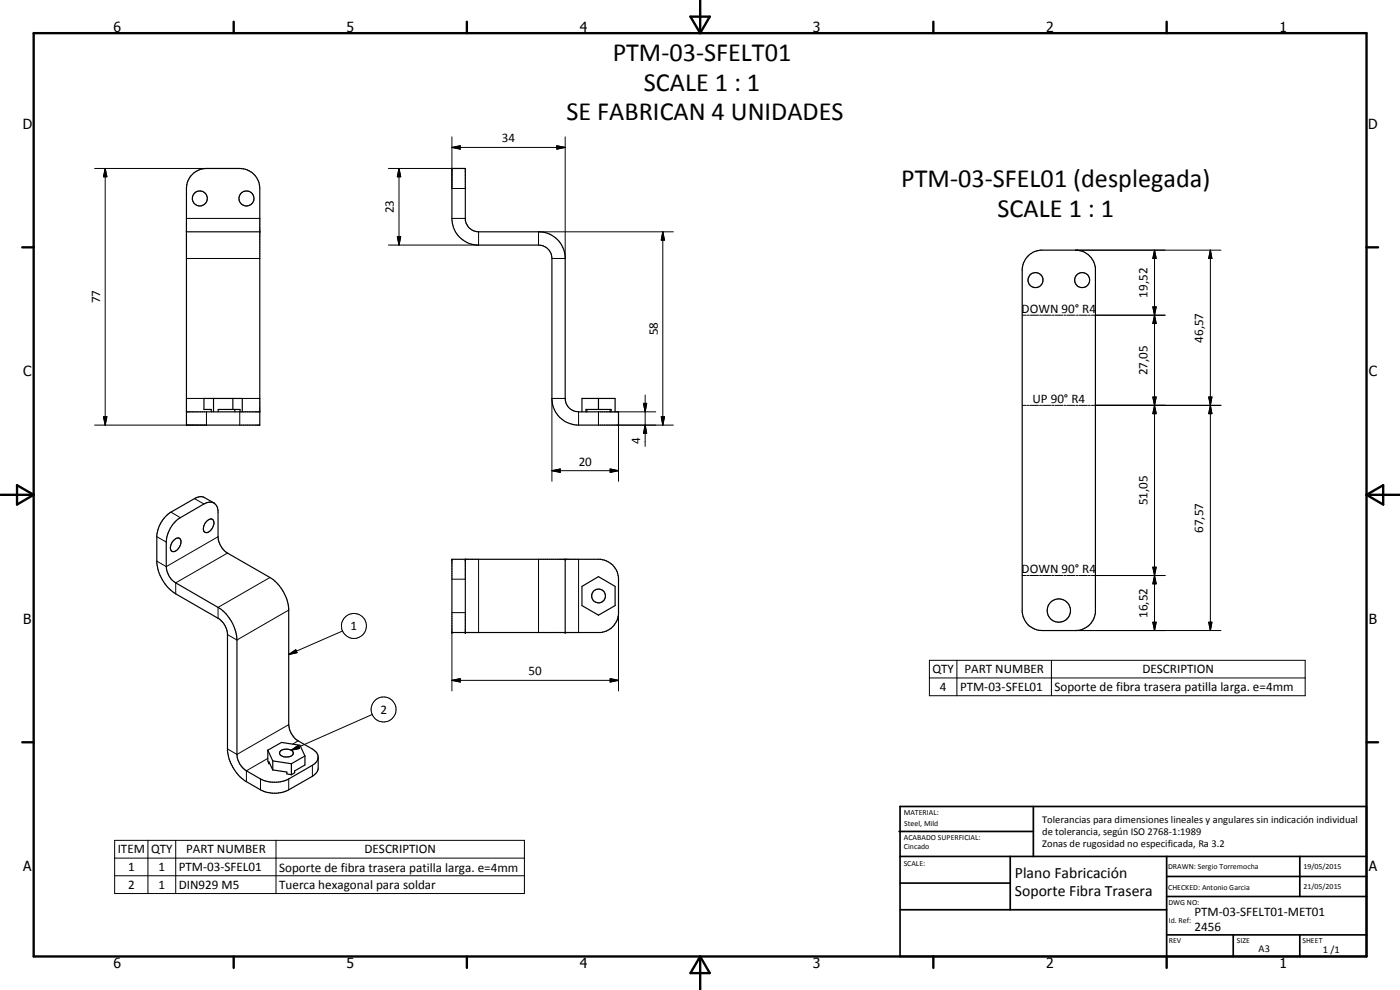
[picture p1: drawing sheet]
<svg xmlns="http://www.w3.org/2000/svg" width="420mm" height="297mm" viewBox="0 0 420 297" stroke-linecap="round" stroke-linejoin="round" font-family="sans-serif">
<g fill="none" stroke="#000" stroke-width=".35">
<path d="M57.3 52.7a6.2 6.2 0 0 1 4.7-2.2h10a6 6 0 0 1 6 6.1v71h-22v-71l.2-1.8zM135.6 50.5h4v15.5a4.1 4.1 0 0 0 4 3.6h18a8.1 8.1 0 0 1 8 7.2v42.7a4 4 0 0 0 4 4.1h12v4h-12a8 8 0 0 1-8-8.1v-41.9a4 4 0 0 0-4-4.1h-18.7a8.1 8.1 0 0 1-7.3-8zM56 69.6h22M308.5 76.8l2-1.3 1.7-.4h11.2a6 6 0 0 1 5.3 5.3v103.4a6 6 0 0 1-5.9 5.4h-10.1a6 6 0 0 1-5.9-5.4v-103.4l.4-1.7zM64.1 119.5v4.1M69.9 119.5v3.4M179.6 119.5v3.4M56 123.6h22M63.4 123.6v-.7h-2.2v-3.4h11.5v4.1M65.5 123.6v-.7h6.5v.7M70.5 122.9v.7M174.7 123.6v-4.1h9.9v4.1"/>
<path d="M175.8 123.6v-.7h7.6v.7M176.1 122.9v.7M183.1 122.9v.7M62 156.4l1-.7a1.31 1.31 0 0 1 1.3 .9 1.31 1.31 0 0 1-.4 1.4 1.91 1.91 0 0 1-2.6 1.6 2.73 2.73 0 0 1 .7-3.2zM64.2 150.9a3.1 3.1 0 0 0-3 .3l-7.1 4.1a9.3 9.3 0 0 0-4.2 7.3v7.4a6.2 6.2 0 0 0 2.8 4.9l12.7 7.3a12.3 12.3 0 0 1 5.7 9.8v34.4a6.2 6.2 0 0 0 2.8 4.9l4.3 2.4a9.5 9.5 0 0 0 8.4 0l7.2-4.1a3 3 0 0 0 1.7-2.4M64.2 150.9l-2.8-1.6a2.84 2.84 0 0 0-3 .3l-7.1 4.1a9.5 9.5 0 0 0-4.2 6.8v8.5a12.5 12.5 0 0 0 5.6 9.2l12.7 7.3a5.9 5.9 0 0 1 2.9 4.5v35.3a12.7 12.7 0 0 0 5.6 9.2l4.3 2.5a9.2 9.2 0 0 0 8.4 0l7.2-4.1a3.2 3.2 0 0 0 1.7-2.4v-3.3M64.2 150.9l.8 .8 .4 1.5v7.8a6.3 6.3 0 0 0 2.9 4.9l12.7 7.4a12.7 12.7 0 0 1 5.6 9.2v34.9a6.3 6.3 0 0 0 2.9 4.9l4.3 2.4a3 3 0 0 1 1.7 2.5M52.1 162.1a1.2 1.2 0 0 1 2.1-.1 2.91 2.91 0 0 1-2.4 3.5 2.02 2.02 0 0 1 .1-3.1zM135.6 167.8h44.6a6 6 0 0 1 5.4 5.4v11.2a6 6 0 0 1-5.4 5.4h-44.6zM139.6 167.8v22M169.6 167.8v22M174.7 175.9l4.9-2.9 5 2.9v5.8l-5 2.9-4.9-2.9z"/>
<path d="M80.4 225.1v3.2l.3 .9M80.4 225.1l4.1-2.3 5.5 .8 1.5 3.2M80.4 225.1l1.5 3.2M80.7 229.2v-.6l1.2 2.4M80.9 228.9l-.2 .3M81.9 231l4.2 .6v.6l1.3 .3M81.9 228.3v2.7M81.9 228.3l5.5 .9M84.1 225.3a2.65 2.65 0 0 1 3.9 .6 1.48 1.48 0 0 1-1.5 1.2h-1a1.28 1.28 0 0 1-1.5-1.5zM87.4 229.2v3.3M91.5 226.8v2.7l-3.1 1.8v.6l-1 .6M91.5 226.8l-4.1 2.4"/>
<circle cx="60" cy="59.5" r="2.25"/>
<circle cx="74" cy="59.6" r="2.25"/>
<circle cx="310.8" cy="84" r="2.25"/>
<circle cx="324.8" cy="84" r="2.25"/>
<circle cx="179.6" cy="178.8" r="2.06"/>
<circle cx="317.8" cy="183.2" r="3.5"/>
</g>
<g fill="none" stroke="#000" stroke-width=".3">
<path d="M28.4 50.5h33.6M31.6 50.5l.5 2.5h-1zM31.6 50.5v77.1M116.6 50.5h19M119.7 50.5l.6 2.5h-1.1zM119.7 50.5v23M135.6 44.2l2.5-.5v1zM135.6 41.1v15.5h4M135.6 44.2h34M167.1 43.7l2.5 .5-2.5 .5zM169.6 41.1v36.5h-4M56 77.6h22"/>
<path d="M56 65.5h22M119.2 71h1.1l-.6 2.5zM135.6 65.5h4M143.6 69.6v3.9h-27M198.9 69.6l.5 2.5h-1zM198.9 69.6v58M202.1 69.6h-40.5v3.9M322.8 75.1h43.6M346.5 75.1l.5 2.5h-1zM346.5 75.1v114.1M363.3 75.1l.4 2.5h-1zM363.3 75.1v114.1"/>
<path d="M306.8 94.6h1.2M308.3 94.6h.6M309.2 94.6h2.5M312 94.6h.6M312.9 94.6h2.4M315.6 94.6h.7M316.6 94.6h2.4M319.3 94.6h.6M320.2 94.6h2.5M323 94.6h.6M323.9 94.6h2.4M326.6 94.6h.6"/>
<path d="M327.6 94.6h22.1M346 92.1h1l-.5 2.5zM346 92.1l1 5h-1l1-5zM346.5 94.6l.5 2.5h-1zM56 119.5h5.2M72.7 119.5h5.3M169.6 119.5h-4v24.9M193.6 118.5v15.4M346 119.1h1l-.5 2.5zM346 119.1l1 5h-1l1-5zM362.7 119.1h1l-.4 2.5zM31.1 125.1h1l-.5 2.5z"/>
<path d="M62 123.6v4h-33.6M72 123.6v4M173.6 123.6v4M179.6 123.6v4M185.6 123.6h11.2M193.1 121h1l-.5 2.6zM193.6 127.6l.5 2.4h-1zM198.4 125.1h1l-.5 2.5zM202.1 127.6h-16.5v16.8M306.8 121.6h1.2M308.3 121.6h.6M309.2 121.6h2.5"/>
<path d="M312 121.6h.6M312.9 121.6h2.4M315.6 121.6h.7M316.6 121.6h2.4M319.3 121.6h.6M320.2 121.6h2.5M323 121.6h.6M323.9 121.6h2.4M326.6 121.6h.6M327.6 121.6h38.8M346.5 121.6l.5 2.5h-1zM363.3 121.6l.4 2.5h-1z"/>
<path d="M51.3 153.7l2.8 1.6M58.4 149.6l2.8 1.6M165.6 141.2l2.5-.5v1zM165.6 141.2h20M183.1 140.7l2.5 .5-2.5 .5zM47.1 161l2.8 1.6M65.4 161l-15.5 9-2.8-1.6M68.3 165.9l-15.6 9v3.3M81 173.3l-15.6 8.9v3.3M135.6 173.8h4M143.6 167.8v22M161.6 167.8v22"/>
<path d="M173.6 167.8v22M306.8 172.7h1.2M308.3 172.7h.6M309.2 172.7h2.5M312 172.7h.6M312.9 172.7h2.4M315.6 172.7h.7M316.6 172.7h2.4M319.3 172.7h.6M320.2 172.7h2.5M323 172.7h.6M323.9 172.7h2.4"/>
<path d="M326.6 172.7h.6M327.6 172.7h22.1M346 170.2h1l-.5 2.5zM346 170.2l1 5h-1l1-5zM346.5 172.7l.5 2.5h-1zM86.6 196.4l2.2-1.5 .3 .9zM86.6 183l-15.5 9-2.8-1.6M102.8 189.3l-16.2 7.1M135.6 183.8h4M135.6 189.8v17.5M185.6 183.8v23.5M278.9 198.1h112.8v10.6h-112.8z"/>
<path d="M287.2 198.1v10.6M315.5 198.1v10.6M322.8 189.2h43.6M346 186.7h1l-.5 2.5zM362.7 186.7h1l-.4 2.5zM86.6 217.4l-15.5 9-2.8-1.7M111.7 214.4l-24.3 10.7M135.6 204.1l2.5-.5v1zM135.6 204.1h50M183.1 203.6l2.5 .5-2.5 .5zM278.9 203.4h112.8M78.2 233.7v3.3"/>
<path d="M80.4 227.5l-6.5 3.8v3.2M86.6 233.7v3.3M87.4 225.1l2.1-1.5 .4 1zM89.5 222.3l-1.7 1M93.8 229.6v3.3M34.4 252.1h123v16h-123zM34.4 257.5h123M44.4 252.1v16M52.7 252.1v16M82.8 252.1v16M34.4 262.8h123"/>
<circle cx="106.2" cy="187.8" r="3.7"/>
<circle cx="115.1" cy="212.9" r="3.8"/>
</g>
<g fill="#000">
<circle cx="185.6" cy="123.6" r=".18"/>
<circle cx="185.6" cy="127.6" r=".18"/>
<circle cx="135.6" cy="167.8" r=".18"/>
<circle cx="139.6" cy="167.8" r=".18"/>
<circle cx="169.6" cy="167.8" r=".18"/>
<circle cx="135.6" cy="189.8" r=".18"/>
<circle cx="139.6" cy="189.8" r=".18"/>
<circle cx="169.6" cy="189.8" r=".18"/>
</g>
<g fill="none" stroke="#000" stroke-width=".71">
<path d="M10.1 9.9h400v277.1h-400zM70.1 6.5v3.4M140.1 6.5v3.4M207.2 5h5.8l-2.9 4.9zM210.1 0v9.9M280.1 6.5v3.4M350.1 6.5v3.4M6.7 74.2h3.4M410.1 74.2h3.5M.1 148.5h10M5.1 145.6l5 2.9-5 2.9zM410.1 148.5h10"/>
<path d="M410.1 148.5l5-2.9v5.8zM6.7 222.7h3.4M410.1 222.7h3.5M70.1 287v3.4M140.1 287v3.4M210.1 287v10M210.1 287l2.9 5h-5.8zM280.1 287v3.4M350.1 287v3.4"/>
</g>
<g fill="none" stroke="#000" stroke-width=".51">
<path d="M269.8 249.5h40.3M270.1 242h140v45h-140zM270.1 257h140M303.2 257v16M310.1 242v15M350.1 257v30M390.1 257v12M270.1 265h33.1M270.1 273h80M350.1 269h60M350.1 263h60M350.1 280.5h60"/>
<path d="M370.1 280.5v6.5M390.1 280.5v6.5"/>
</g>
<g fill="#000">
<path d="M31.6 50.5l.5 2.5h-1zM119.7 50.5l.6 2.5h-1.1zM135.6 44.2l2.5-.5v1zM167.1 43.7l2.5 .5-2.5 .5zM119.2 71h1.1l-.6 2.5zM198.9 69.6l.5 2.5h-1zM346.5 75.1l.5 2.5h-1zM363.3 75.1l.4 2.5h-1zM346 92.1h1l-.5 2.5zM346.5 94.6l.5 2.5h-1zM346 119.1h1l-.5 2.5zM362.7 119.1h1l-.4 2.5z"/>
<path d="M31.1 125.1h1l-.5 2.5zM193.1 121h1l-.5 2.6zM193.6 127.6l.5 2.4h-1zM198.4 125.1h1l-.5 2.5zM346.5 121.6l.5 2.5h-1zM363.3 121.6l.4 2.5h-1zM165.6 141.2l2.5-.5v1zM183.1 140.7l2.5 .5-2.5 .5zM346 170.2h1l-.5 2.5zM346.5 172.7l.5 2.5h-1zM86.6 196.4l2.2-1.5 .3 .9zM346 186.7h1l-.5 2.5z"/>
<path d="M362.7 186.7h1l-.4 2.5zM135.6 204.1l2.5-.5v1zM183.1 203.6l2.5 .5-2.5 .5zM87.4 225.1l2.1-1.5 .4 1z"/>
</g>
<g font-size="7.9">
<text x="183.9" y="18.2">PTM-03-SFELT01</text>
<text x="193.2" y="27.2">SCALE 1 : 1</text>
<text x="170" y="36.2">SE FABRICAN 4 UNIDADES</text>
<text x="270.5" y="56.2">PTM-03-SFEL01 (desplegada)</text>
<text x="299.4" y="65.2">SCALE 1 : 1</text>
</g>
<g font-size="4.7">
<text x="304.6" y="263.5">Plano Fabricación</text>
<text x="304.6" y="268.9">Soporte Fibra Trasera</text>
</g>
<g font-size="4.2">
<text x="34" y="9.6">6</text>
<text x="104" y="9.6">5</text>
<text x="174" y="9.6">4</text>
<text x="244" y="9.6">3</text>
<text x="314" y="9.6">2</text>
<text x="384" y="9.6">1</text>
<text x="6.8" y="38.7">D</text>
<text x="410.6" y="38.7">D</text>
<text x="7" y="112.9">C</text>
<text x="410.8" y="112.9">C</text>
<text x="7" y="187.1">B</text>
<text x="410.8" y="187.1">B</text>
<text x="7" y="261.4">A</text>
<text x="410.8" y="261.4">A</text>
<text x="34" y="290.4">6</text>
<text x="104" y="290.4">5</text>
<text x="174" y="290.4">4</text>
<text x="244" y="290.4">3</text>
<text x="314" y="290.4">2</text>
<text x="384" y="290.4">1</text>
</g>
<g font-size="3.9">
<text x="150.7" y="42.7">34</text>
<text x="118.2" y="64.1" transform="rotate(-90 118.2 64.1)">23</text>
<text x="344.4" y="89.3" transform="rotate(-90 344.4 89.3)">19,52</text>
<text x="30" y="91.1" transform="rotate(-90 30 91.1)">77</text>
<text x="306.6" y="93.8">DOWN 90° R4</text>
<text x="197.4" y="100.5" transform="rotate(-90 197.4 100.5)">58</text>
<text x="361.1" y="102.8" transform="rotate(-90 361.1 102.8)">46,57</text>
<text x="344.4" y="112.6" transform="rotate(-90 344.4 112.6)">27,05</text>
<text x="309.9" y="120.9">UP 90° R4</text>
<text x="192.1" y="133.2" transform="rotate(-90 192.1 133.2)">4</text>
<text x="173.7" y="139.7">20</text>
<text x="344.4" y="151.6" transform="rotate(-90 344.4 151.6)">51,05</text>
<text x="361.1" y="159.9" transform="rotate(-90 361.1 159.9)">67,57</text>
<text x="306.6" y="171.9">DOWN 90° R4</text>
<text x="344.4" y="185.4" transform="rotate(-90 344.4 185.4)">16,52</text>
<text x="105.2" y="189.1">1</text>
<text x="158.7" y="202.6">50</text>
<text x="279.8" y="202.1">QTY</text>
<text x="289.4" y="202">PART NUMBER</text>
<text x="342.8" y="202.1">DESCRIPTION</text>
<text x="282.1" y="207.3">4</text>
<text x="288.1" y="207.3">PTM-03-SFEL01</text>
<text x="316.4" y="207.4">Soporte de fibra trasera patilla larga. e=4mm</text>
<text x="114.2" y="214.2">2</text>
<text x="35.3" y="256.1">ITEM</text>
<text x="45.3" y="256.1">QTY</text>
<text x="55.9" y="256.1">PART NUMBER</text>
<text x="109.4" y="256.1">DESCRIPTION</text>
<text x="38.5" y="261.4">1</text>
<text x="47.6" y="261.4">1</text>
<text x="53.7" y="261.4">PTM-03-SFEL01</text>
<text x="83.8" y="261.5">Soporte de fibra trasera patilla larga. e=4mm</text>
<text x="38.5" y="266.7">2</text>
<text x="47.6" y="266.7">1</text>
<text x="53.7" y="266.7">DIN929 M5</text>
<text x="83.8" y="266.8">Tuerca hexagonal para soldar</text>
<text x="358.5" y="275">PTM-03-SFELT01-MET01</text>
<text x="358.5" y="279.4">2456</text>
</g>
<g font-size="3.1">
<text x="312.7" y="246.8">Tolerancias para dimensiones lineales y angulares sin indicación individual</text>
<text x="312.7" y="250.4">de tolerancia, según ISO 2768-1:1989</text>
<text x="312.7" y="254">Zonas de rugosidad no especificada, Ra 3.2</text>
<text x="377.7" y="285.6">A3</text>
<text x="397" y="285.9">1 /1</text>
</g>
<g font-size="2.4">
<text x="271.2" y="244.4">MATERIAL:</text>
<text x="271.3" y="252">ACABADO SUPERFICIAL:</text>
<text x="271.4" y="247.9">Steel, Mild</text>
<text x="271.3" y="254.6">Cincado</text>
<text x="271.2" y="259.7">SCALE:</text>
<text x="350.6" y="260.8">DRAWN: Sergio Torremocha</text>
<text x="391.2" y="260.6">19/05/2015</text>
<text x="350.6" y="267">CHECKED: Antonio Garcia</text>
<text x="391.2" y="266.7">21/05/2015</text>
<text x="350.6" y="271.4">DWG NO:</text>
<text x="350.8" y="276.9">Id. Ref:</text>
<text x="350.8" y="282.8">REV</text>
<text x="371.2" y="282.9">SIZE</text>
<text x="390.9" y="282.9">SHEET</text>
</g>
</svg>
